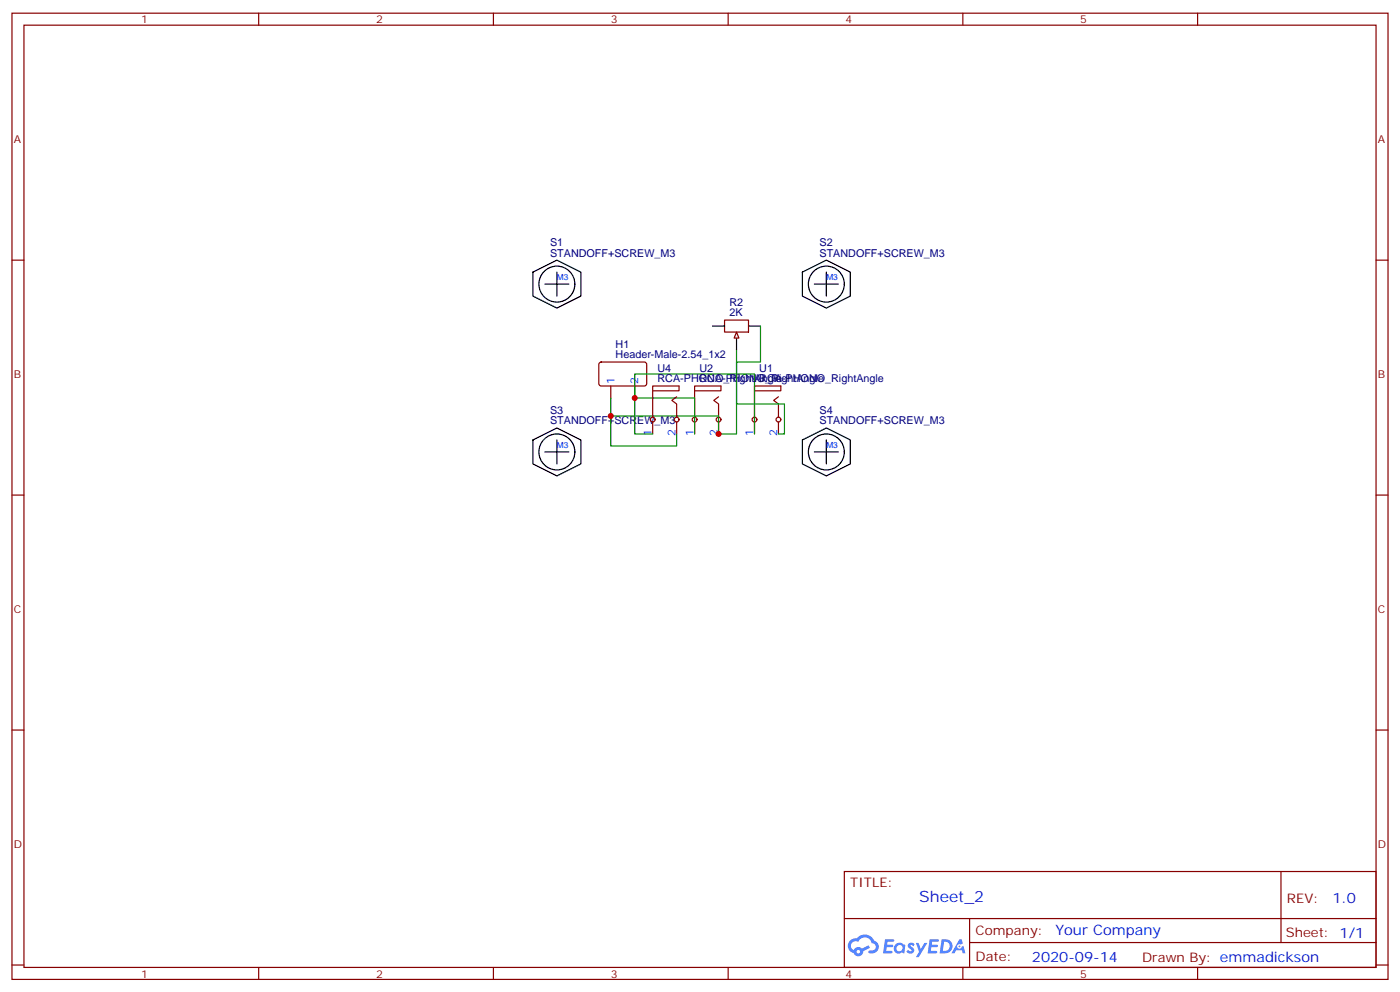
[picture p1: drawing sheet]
<svg xmlns="http://www.w3.org/2000/svg" width="412mm" height="292mm" viewBox="0 0 412 292" stroke-linecap="round" stroke-linejoin="round" font-family="sans-serif">
<g fill="none" stroke="#870000" stroke-width=".35">
<path d="M3.5 3.9h405.4v284.3h-405.4zM7.1 7.4h398.2v277.3h-398.2zM76.2 3.9v3.5M145.3 3.9v3.5M214.5 3.9v3.5M283.6 3.9v3.5M352.8 3.9v3.5M3.5 76.6h3.6M405.3 76.6h3.6M3.5 145.7h3.6M405.3 145.7h3.6M3.5 214.8h3.6"/>
<path d="M405.3 214.8h3.6M248.7 256.5h156.6v28.2h-156.6zM377.3 256.5v20.9M248.7 270.3h156.5M285.6 277.4h119.6M285.6 270.3v14.1M3.5 284h3.6M76.2 284.7v3.5M145.3 284.7v3.5M214.5 284.7v3.5M283.6 284.7v3.5M352.8 284.7v3.5"/>
<path d="M405.3 284h3.6"/>
</g>
<g fill="#5487ff">
<path d="M267.7 277.6a1.22 1.22 0 0 1 1.7 .3l-.4 .6a.47 .47 0 0 0-.3-.4 .47 .47 0 0 0-.5 .2l.1 .2a1.14 1.14 0 0 1 .8 1.8 1.14 1.14 0 0 1-1.9-.1l-.2-.1 .5-.6 .7 .4a.29 .29 0 0 0 .3-.2 .29 .29 0 0 0-.2-.3 1.04 1.04 0 0 1-.6-1.8z"/>
<path d="M260.7 276.4h2.4l.3 .2-.2 .5h-1.8l-.1 .9h1.5l.3 .4-.3 .3h-1.6l-.2 1.1 1.7 .1 .2 .3-.2 .3-2.6 .1z"/>
<path d="M273.8 276.4h2.4l.3 .2-.1 .5h-1.8l-.2 .9h1.6l.3 .4-.4 .3h-1.6l-.1 1.1 1.7 .1 .2 .3-.2 .3h-2.6z"/>
<path d="M282.6 276.4h.7l.3 1.3-.6 .3a.69 .69 0 0 0-1 .2 .69 .69 0 0 0 .4 1 .69 .69 0 0 0 .9-.6l.5-.3 .6 2.2h-.8l-.2-.8h-1.8l-.5 .8h-.8z"/>
<path d="M269.8 277.5h.8l.6 1.8 1.1-1.8h.9l-2.6 4.2h-.8l.9-1.6z"/>
<path d="M277.4 276.4l-.6 4.2h1.3a2.11 2.11 0 0 0 2.5-2.2 2.11 2.11 0 0 0-2.5-2zM278.1 277.1a1.39 1.39 0 0 1 1.7 1.5 1.39 1.39 0 0 1-1.8 1.2h-.3z"/>
<path d="M263.7 278a1.54 1.54 0 0 0-.1 2.2 1.54 1.54 0 0 0 2.2 .1l.6 .3 .3-2.3-.2-.3h-.4a1.49 1.49 0 0 0-2.4 0zM264 279a.94 .94 0 0 1 1.8 0 .94 .94 0 0 1-1.8 0z"/>
<path d="M250.4 276.8a2.18 2.18 0 0 0 1.1 3.7 1.44 1.44 0 0 0 1.6 .9 1.44 1.44 0 0 0 1.2-1.5l2-1-.5-.7-1.9 1a1.47 1.47 0 0 0-2.4 .4 1.39 1.39 0 0 1-.7-1.9 1.39 1.39 0 0 1 2-.5 2.12 2.12 0 0 1 2.2-1.3 2.12 2.12 0 0 1 1.9 1.7 1.14 1.14 0 0 1 1.1 1.4 1.14 1.14 0 0 1-1.7 .7 .43 .43 0 0 0-.5 .4 .43 .43 0 0 0 .4 .5 1.98 1.98 0 0 0 2.5-1.3 1.98 1.98 0 0 0-1.2-2.5 3.1 3.1 0 0 0-5.3-.7l-.9 .1zM252.3 280.1a.55 .55 0 0 1 1.1 0 .55 .55 0 0 1-1.1 0z"/>
<circle cx="282.6" cy="278.5" r=".26"/>
</g>
<path d="M209.9 96h3.5M217 99.5v3.5M220.5 96h3.5" fill="none" stroke="#000" stroke-width=".35"/>
<path d="M213.4 94.2h7.1v3.5h-7.1z" fill="none" stroke="#870000" stroke-width=".35"/>
<path d="M217 97.7l.7 1.8h-1.4z" fill="#f0f0f0" stroke="#870000" stroke-width=".35"/>
<g fill="none" stroke="#000" stroke-width=".35">
<path d="M157 80.1l7-3.5 7.1 3.5v7l-7.1 3.6-7-3.6zM160.5 83.6h7.1M164 80.1v7M236.4 80.1l7-3.5 7.1 3.5v7l-7.1 3.6-7-3.6zM239.9 83.6h7M243.4 80.1v7M157 129.5l7-3.6 7.1 3.6v7l-7.1 3.6-7-3.6zM160.5 133h7.1M164 129.5v7M236.4 129.5l7-3.6 7.1 3.6v7l-7.1 3.6-7-3.6zM239.9 133h7M243.4 129.5v7"/>
<circle cx="164" cy="83.6" r="5.3"/>
<circle cx="243.4" cy="83.6" r="5.3"/>
<circle cx="164" cy="133" r="5.3"/>
<circle cx="243.4" cy="133" r="5.3"/>
</g>
<g fill="none" stroke="#870000" stroke-width=".35">
<path d="M176.6 106.7l.5-.2 13 .1 .4 .6-.1 6-.6 .4-13-.1-.4-.6v-5.7zM179.9 113.6v3.5M187 113.6v3.5M192.3 115h7.7v-1.4h-7.7v9.2M199.3 116.8l-1.4 1 1.4 1.1v3.9M204.6 115h7.8v-1.4h-7.8v9.2M211.7 116.8l-1.4 1 1.4 1.1v3.9M222.2 115h7.8v-1.4h-7.8v9.2M229.3 116.8l-1.4 1 1.4 1.1v3.9M192.3 124.2v3.5M199.3 124.2v3.5M204.6 124.2v3.5"/>
<path d="M211.7 124.2v3.5M222.2 124.2v3.5M229.3 124.2v3.5"/>
<circle cx="192.3" cy="123.5" r=".71"/>
<circle cx="199.3" cy="123.5" r=".71"/>
<circle cx="204.6" cy="123.5" r=".71"/>
<circle cx="211.7" cy="123.5" r=".71"/>
<circle cx="222.3" cy="123.5" r=".71"/>
<circle cx="229.3" cy="123.5" r=".71"/>
</g>
<path d="M224 96v10.5h-7v21.2h-5.3v-5.3h-31.8v-5.3M187 117.1v10.6h5.3M217 103v15.9h14.1v8.8h-1.8M179.9 122.4v8.8h19.4v-3.5M204.6 127.7v-10.6h-17.6v-7h35.2v17.6" fill="none" stroke="#008700" stroke-width=".35"/>
<g fill="#c00">
<circle cx="187" cy="117.1" r=".88"/>
<circle cx="211.7" cy="127.7" r=".88"/>
<circle cx="179.9" cy="122.4" r=".88"/>
</g>
<text font-size="4.6" fill="#00f" x="270.8" y="265.5">Sheet_2</text>
<g font-size="4.2" fill="#00f">
<text x="392.5" y="265.7">1.0</text>
<text x="310.9" y="275.3">Your Company</text>
<text x="304" y="283.1">2020-09-14</text>
</g>
<g font-size="3.9" fill="#800">
<text x="250.5" y="261.1">TITLE:</text>
<text x="379.1" y="265.7">REV:</text>
<text x="287.4" y="275.3">Company:</text>
<text x="378.7" y="275.9">Sheet: 1/1</text>
<text x="287.4" y="282.9">Date:</text>
<text x="336.4" y="283">Drawn By: emmadickson</text>
</g>
<g font-size="3.2" fill="#800">
<text x="41.6" y="6.9">1</text>
<text x="110.8" y="6.9">2</text>
<text x="179.9" y="6.9">3</text>
<text x="249.1" y="6.9">4</text>
<text x="318.2" y="6.9">5</text>
<text x="4.1" y="42">A</text>
<text x="405.9" y="42">A</text>
<text x="4.1" y="111.1">B</text>
<text x="405.9" y="111.1">B</text>
<text x="4.1" y="180.3">C</text>
<text x="405.9" y="180.3">C</text>
<text x="4.1" y="249.4">D</text>
<text x="405.9" y="249.4">D</text>
<text x="41.6" y="287.7">1</text>
<text x="110.8" y="287.7">2</text>
<text x="179.9" y="287.7">3</text>
<text x="249.1" y="287.7">4</text>
<text x="318.2" y="287.7">5</text>
</g>
<g font-size="3.2" fill="#000080">
<text x="162" y="75.5">STANDOFF+SCREW_M3</text>
<text x="162" y="72.3">S1</text>
<text x="241.4" y="75.5">STANDOFF+SCREW_M3</text>
<text x="241.4" y="72.3">S2</text>
<text x="214.9" y="90">R2</text>
<text x="214.9" y="93.1">2K</text>
<text x="181.3" y="105.5">Header-Male-2.54_1x2</text>
<text x="181.3" y="102.3">H1</text>
<text x="193.7" y="112.5">RCA-PHONO_RightAngle</text>
<text x="193.7" y="109.4">U4</text>
<text x="206" y="112.5">RCA-PHONO_RightAngle</text>
<text x="206" y="109.4">U2</text>
<text x="223.7" y="112.5">RCA-PHONO_RightAngle</text>
<text x="223.7" y="109.4">U1</text>
<text x="162" y="124.9">STANDOFF+SCREW_M3</text>
<text x="162" y="121.7">S3</text>
<text x="241.4" y="124.9">STANDOFF+SCREW_M3</text>
<text x="241.4" y="121.7">S4</text>
</g>
<g font-size="3.2" fill="#00f">
<text x="181" y="112.9" transform="rotate(-90 181 112.9)">1</text>
<text x="188" y="112.9" transform="rotate(-90 188 112.9)">2</text>
<text x="191.9" y="128.3" transform="rotate(-90 191.9 128.3)">1</text>
<text x="199" y="128.3" transform="rotate(-90 199 128.3)">2</text>
<text x="204.3" y="128.3" transform="rotate(-90 204.3 128.3)">1</text>
<text x="211.3" y="128.3" transform="rotate(-90 211.3 128.3)">2</text>
<text x="221.9" y="128.3" transform="rotate(-90 221.9 128.3)">1</text>
<text x="229" y="128.3" transform="rotate(-90 229 128.3)">2</text>
</g>
<g font-size="2.5" fill="#00f">
<text x="164" y="82.4">M3</text>
<text x="243.4" y="82.4">M3</text>
<text x="164" y="131.8">M3</text>
<text x="243.4" y="131.8">M3</text>
</g>
</svg>
